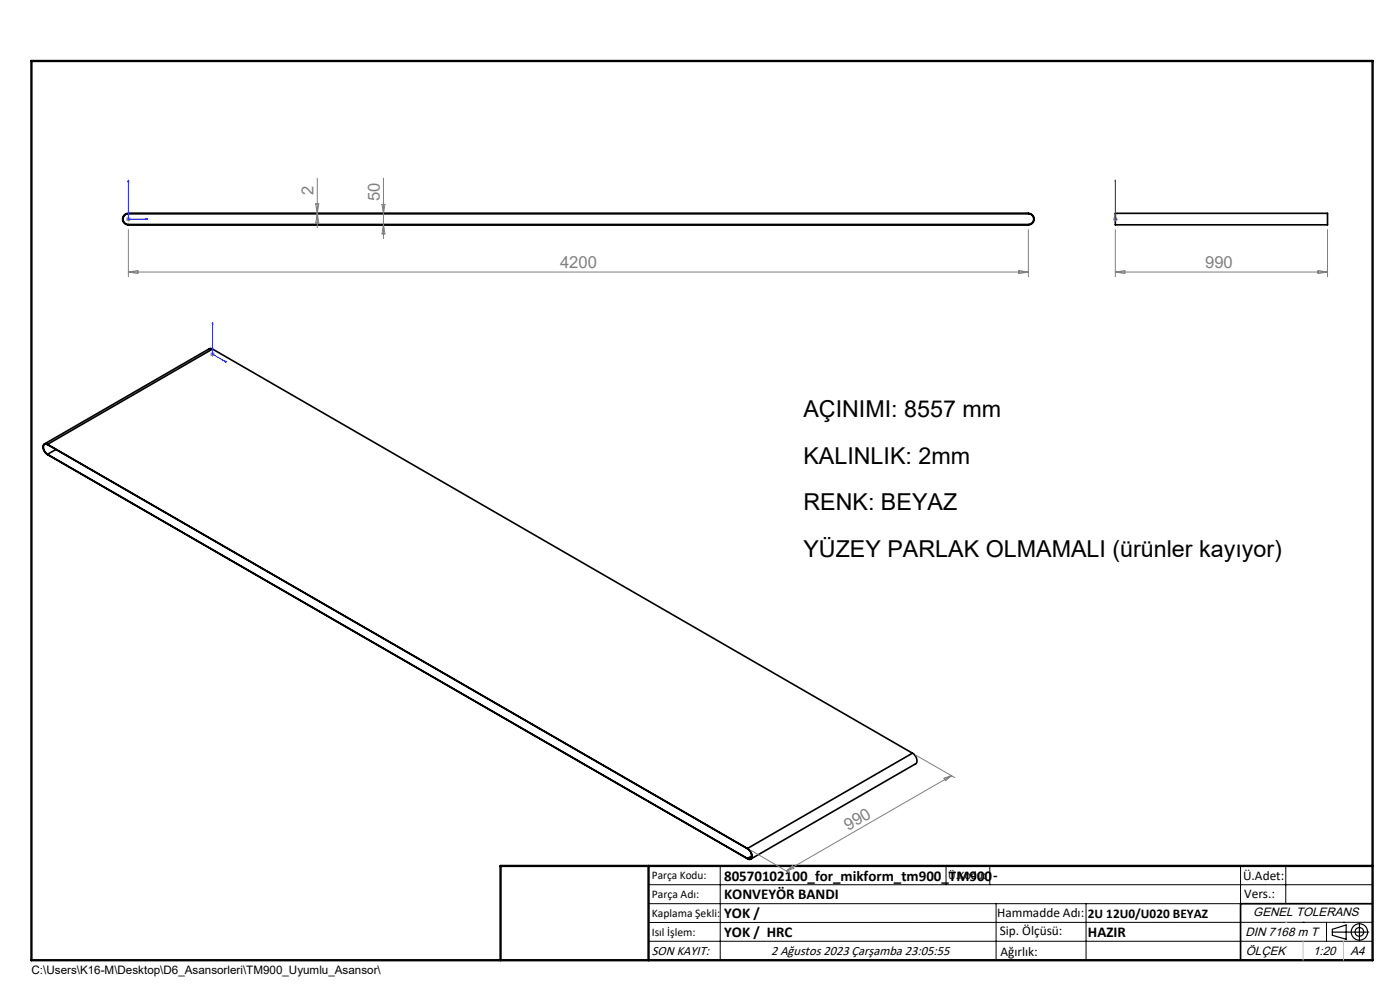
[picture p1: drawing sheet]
<svg xmlns="http://www.w3.org/2000/svg" width="297mm" height="210mm" viewBox="0 0 297 210" stroke-linecap="round" stroke-linejoin="round" font-family="sans-serif">
<g fill="none" stroke="#000" stroke-width=".35">
<path d="M26.4 45.7l.8-.4h191a1.15 1.15 0 0 1 1.1 1.2 1.15 1.15 0 0 1-1.1 1.1h-191a1.15 1.15 0 0 1-1-.7 1.15 1.15 0 0 1 .2-1.2zM26.5 45.5l.6-.2h191.1a1.22 1.22 0 0 1 1.2 1.2 1.22 1.22 0 0 1-1.2 1.2h-191a1.21 1.21 0 0 1-1.1-.8 1.21 1.21 0 0 1 .4-1.4zM236.6 45.3h45v2.4h-45zM45.1 74h-.7l-35 20.2M45.1 74l-35 20.3M45.1 74l148.5 85.8M10.1 96.4a1.42 1.42 0 0 1-.6-2.1h.6l148.5 85.7a1.42 1.42 0 0 1 .6 2.2l-.6-.1M10.1 94.3a.64 .64 0 0 0-.8 0 .64 .64 0 0 0-.1 .8l.3 .7 .6 .6 148.5 85.8a.64 .64 0 0 0 .8-.1 .64 .64 0 0 0 .1-.8l-.2-.6-.7-.7M10.1 96.4l148.5 85.7M10.1 94.3l148.5 85.7M11.9 95.3l-1.8 1.1M193.6 159.8a1.58 1.58 0 0 1 .6 2.2l-35 20.2"/>
<path d="M193.6 159.8l-35 20.2M159.5 181.6l-.9 .5M291.2 191.7h-28v12"/>
</g>
<g fill="none" stroke="#000" stroke-width=".25">
<path d="M282.6 197.7h7.8M282.6 197.1l3-.9v3l-3-.8zM288.4 195.8v3.8M106.2 203.7h185"/>
<circle cx="288.4" cy="197.7" r="1.74"/>
<circle cx="288.4" cy="197.7" r=".93"/>
</g>
<path d="M27.2 38.2v8.3h4.2M27.2 38.2l.1 .4h-.2zM236.6 38.2v.4v-.4M236.6 38.2v8.3M31 46.4l.4 .1-.4 .1zM236.6 46.4v.2zM236.6 46.5h.1M45.1 68.4v6.7l2.9 1.7M45.1 68.4l.1 .3-.2-.1zM47.7 76.6l.3 .2h-.3z" fill="none" stroke="#00f" stroke-width=".21"/>
<g fill="none" stroke="#808080" stroke-width=".21">
<path d="M67.3 37.8v10.5M81.4 37.8v12.8M26.7 46.5h1M26.9 46.1l.7 .7M27.2 46v1M27.2 48.7v10M27.2 57.7h191M27.2 57.7l2-.3v.6zM27.6 46.1l-.7 .7M67 43.2h.6l-.3 2.1zM67.3 45.3l.3 2h-.6zM81 43.3h.7l-.3 2z"/>
<path d="M81.4 47.6l.3 2h-.7zM216.1 57.4l2.1 .3-2.1 .3zM218.2 48.7v10M236.1 46.5h1M236.3 46.1l.7 .7M236.6 48.7v10M236.6 57.7h45M236.6 57.7l2-.3v.6zM236.6 46v1M237 46.1l-.7 .7M279.6 57.4l2 .3-2 .3zM281.6 48.7v10"/>
<path d="M44.6 75.1h1M44.7 74.8l.7 .7M45.1 74.6v1.1M45.4 74.8l-.7 .7M194.3 160.2l8.3 4.8M200.3 165.1l1.6-.6-1.3 1.1zM201.9 164.5l-35.1 20.2M159.3 180.4l8.2 4.8M166.8 184.7l1.3-1.1 .3 .6z"/>
</g>
<g fill="none" stroke="#000" stroke-width=".21">
<path d="M137.6 187.7h153.6M137.6 191.7h153.6M137.6 199.7h153.6M152.8 183.7v20M200.7 183.7v4M210 183.7v4M211.3 191.7v12M230.4 191.7v12M263.2 183.7v20M272.8 183.7v8M276.4 195.6h.1M281.4 195.6v4.1"/>
<path d="M285 195.6h.1M291.2 195.6l-153.6 .1"/>
</g>
<path d="M6.7 12.9h284.5v190.8h-284.5zM137.6 183.7v20M291.2 183.7h-185v20" fill="none" stroke="#000" stroke-width=".5"/>
<path d="M276.4 199.7v4M285 199.7v4" fill="none" stroke="#c0c0c0" stroke-width=".21"/>
<path d="M272.8 195.6h.1" fill="none" stroke="#c0c0c0" stroke-width=".25"/>
<g fill="#00f">
<path d="M47.7 76.6l.3 .2h-.3zM45.1 68.4l.1 .3-.2-.1z"/>
<path d="M31 46.4l.4 .1-.4 .1zM27.2 38.2l.1 .4h-.2z"/>
<path d="M236.6 46.4v.2zM236.6 38.2v.4z"/>
</g>
<g font-size="4.9">
<text x="170.4" y="88.4">AÇINIMI: 8557 mm</text>
<text x="170.4" y="98.3">KALINLIK: 2mm</text>
<text x="170.4" y="108.2">RENK: BEYAZ</text>
<text x="170.4" y="118.1">YÜZEY PARLAK OLMAMALI (ürünler kayıyor)</text>
</g>
<g font-size="3.5" fill="#808080">
<text x="66.5" y="41.3" transform="rotate(-90 66.5 41.3)">2</text>
<text x="80.6" y="42.6" transform="rotate(-90 80.6 42.6)">50</text>
<text x="118.8" y="56.9">4200</text>
<text x="255.7" y="56.9">990</text>
<text x="179.9" y="176.3" transform="rotate(-30 179.9 176.3)">990</text>
</g>
<g font-size="3.2">
<text x="153.6" y="186.8">80570102100_for_mikform_tm900_TM900</text>
<text x="153.6" y="190.8">KONVEYÖR BANDI</text>
<text x="210.7" y="186.6">-</text>
<text x="153.6" y="194.8">YOK /</text>
<text x="153.6" y="198.8">YOK / HRC</text>
<text x="230.8" y="198.7">HAZIR</text>
</g>
<g font-size="2.8">
<text x="263.7" y="186.7">Ü.Adet:</text>
<text x="263.9" y="190.5">Vers.:</text>
<text x="211.5" y="194.5">Hammadde Adı:</text>
<text x="230.8" y="194.7">2U 12U0/U020 BEYAZ</text>
<text x="138.3" y="202.6">SON KAYIT:</text>
<text x="163.6" y="202.6">2 Ağustos 2023 Çarşamba 23:05:55</text>
<text x="212.1" y="198.4">Sip. Ölçüsü:</text>
<text x="212.2" y="202.7">Ağırlık:</text>
</g>
<g font-size="2.6">
<text x="265.9" y="194.4">GENEL TOLERANS</text>
<text x="264.2" y="198.5">DIN 7168 m T</text>
<text x="264.3" y="202.6">ÖLÇEK</text>
<text x="278.5" y="202.6">1:20</text>
<text x="286.5" y="202.6">A4</text>
</g>
<g font-size="2.5">
<text x="138.3" y="186.4">Parça Kodu:</text>
<text x="138.3" y="190.5">Parça Adı:</text>
<text x="201.2" y="186.5">Ü.Kodu:</text>
<text x="138.3" y="194.5">Kaplama Şekli:</text>
<text x="138.3" y="198.6">Isıl İşlem:</text>
<text x="6.7" y="206.7">C:\Users\K16-M\Desktop\D6_Asansorleri\TM900_Uyumlu_Asansor\</text>
</g>
</svg>
